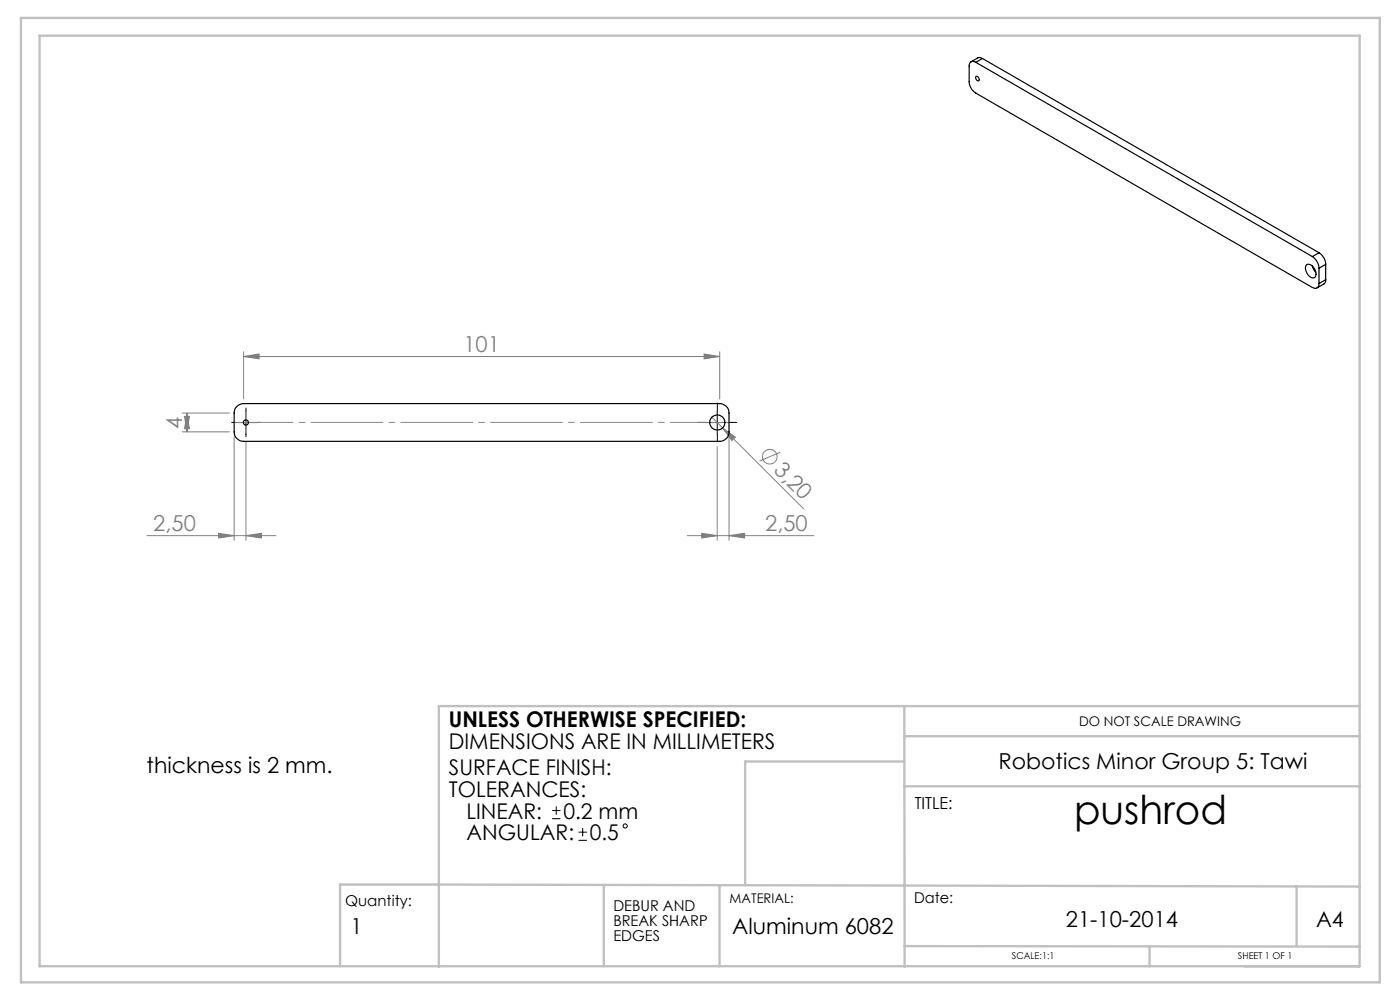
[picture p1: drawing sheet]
<svg xmlns="http://www.w3.org/2000/svg" width="297mm" height="210mm" viewBox="0 0 297 210" stroke-linecap="round" stroke-linejoin="round" font-family="sans-serif">
<g fill="none" stroke="#808080" stroke-width=".21">
<path d="M51.7 75.6l3.3-.5v1zM51.7 74.6v10M51.7 75.6h101M149.4 75.1l3.3 .5-3.3 .5zM152.7 74.6v10M38.7 87.6h10M38.7 91.6h10M39.2 88.3h1l-.5 3.3zM39.7 87.6v4M39.7 87.6l.5 3.3h-1zM49.7 92.6v22M52.2 93.7v20.9"/>
<path d="M151 88.5l19.5 19.4M152.2 94.7v19.9M153.3 90.8l2.7 1.9-.7 .7zM154.7 92.6v22M165.5 95.9l-4.4 1.9M31.2 113.6h27.3M46.4 113.1l3.3 .5-3.3 .5zM52.2 113.6l3.3-.5v1zM145.8 113.6h26.8M148.9 113.1l3.3 .5-3.3 .5zM154.7 113.6l3.3-.5v1z"/>
<circle cx="163.3" cy="96.9" r="1.56"/>
</g>
<g fill="none" stroke="#000" stroke-width=".21">
<path d="M49.7 89.6h5M52.2 87.1v5M149.7 89.6h5M152.2 87.1v5M117.1 173.7h1.8M117.1 171.9h1.8M118 171.1v1.7M122.7 178.3h1.8M122.7 176.5h1.8M123.6 175.6v1.8"/>
<circle cx="132.6" cy="175.2" r=".44"/>
</g>
<path d="M49.7 89.6h-.6M52.2 87.1v-.5M52.2 92.1v.6M54.7 89.6h.5M149.7 89.6h-1.6M152.2 87.1v-1.6M152.2 92.1v1.6M154.7 89.6h1.6" fill="none" stroke="#000" stroke-width=".21" stroke-dasharray="15.2 1.3 1.3 1.3"/>
<path d="M49.7 89.6h105" fill="none" stroke="#808080" stroke-width=".21" stroke-dasharray="15.2 1.3 1.3 1.3" stroke-dashoffset="2.7"/>
<g fill="none" stroke="#c0c0c0" stroke-width=".5">
<path d="M4.4 3.8h288.3v204.6h-288.3zM8.4 7.6h280v197.4h-280zM191.8 149.8l.1 55.3M191.8 156.2h96.6M288.4 149.8h-195.3v55.3M191.8 166.8h96.6M191.8 161.5h-33.7v26.3M128.1 187.7v17.3M152.6 187.7v17.3M275.1 188v12.7M288.4 188.1l-216.3-.5v17.4M191.9 200.7l96.5 .1"/>
<path d="M243.9 200.7v4.3"/>
</g>
<g fill="#808080">
<path d="M153.3 90.8l2.7 1.9-.7 .7z"/>
<path d="M149.4 75.1l3.3 .5-3.3 .5zM51.7 75.6l3.3-.5v1zM154.7 113.6l3.3-.5v1zM148.9 113.1l3.3 .5-3.3 .5z"/>
<path d="M46.4 113.1l3.3 .5-3.3 .5zM52.2 113.6l3.3-.5v1z"/>
<path d="M39.7 87.6l.5 3.3h-1zM39.2 88.3h1l-.5 3.3z"/>
</g>
<g fill="none" stroke="#000" stroke-width=".25">
<path d="M207 13.2a.85 .85 0 0 0-1-.1 .85 .85 0 0 0-.4 .9v3.3a2.97 2.97 0 0 0 1.4 2.4l71.4 41.3a.88 .88 0 0 0 1 .1 .88 .88 0 0 0 .4-1M207 16.3a.55 .55 0 0 1 .6 .2 .55 .55 0 0 1-.1 .7l-.5-.5zM207 13.2l71.4 41.2M208.4 12.4l-.8-.2-1.6 .9M208.4 12.4l-1.4 .8M208.4 12.4l71.4 41.2M277.1 56.3a1.16 1.16 0 0 1 1.7 .6 1.39 1.39 0 0 1 0 2 1.93 1.93 0 0 1-1.9-2.2zM278.4 54.4a3.2 3.2 0 0 1 1.4 2.5M278.4 56.4l.3 .7 .5 .6M279.8 53.6a2.97 2.97 0 0 1 1.4 2.5M279.8 56.9v3.2M279.8 53.6l-1.4 .8"/>
<path d="M281.2 59.3l-.2 .8-1.6 1M281.2 56.1l-1.4 .8M281.2 56.1v3.2M281.2 59.3l-1.4 .8M50 86.5l.6-.5 1.1-.4h101a1.99 1.99 0 0 1 2 2v4a1.99 1.99 0 0 1-2 2h-101a2.05 2.05 0 0 1-2-2v-4z"/>
<circle cx="52.2" cy="89.6" r=".54"/>
<circle cx="152.2" cy="89.6" r="1.59"/>
</g>
<text font-size="8.5" x="227.8" y="174.8">pushrod</text>
<g font-size="4.7" fill="#808080">
<text x="98.3" y="74.6">101</text>
<text x="38.7" y="90.9" transform="rotate(-90 38.7 90.9)">4</text>
<text x="163.9" y="99.9" transform="rotate(45 163.9 99.9)">3,20</text>
<text x="32.5" y="112.6">2,50</text>
<text x="162.3" y="112.6">2,50</text>
</g>
<g font-size="4.7">
<text x="31.1" y="164">thickness is 2 mm.</text>
<text x="211.8" y="163.1">Robotics Minor Group 5: Tawi</text>
<text x="226.1" y="196.6">21-10-2014</text>
<text x="74.4" y="198.1">1</text>
<text x="155.3" y="198.1">Aluminum 6082</text>
</g>
<g font-size="4.6">
<text x="95.2" y="154.3">UNLESS OTHERWISE SPECIFIED:</text>
<text x="95.2" y="158.9">DIMENSIONS ARE IN MILLIMETERS</text>
<text x="95.2" y="164.5">SURFACE FINISH:</text>
<text x="95.2" y="169.1">TOLERANCES:</text>
<text x="98.9" y="173.7">LINEAR:</text>
<text x="119.5" y="173.7">0.2 mm</text>
<text x="99" y="178.2">ANGULAR:</text>
<text x="125.1" y="178.2">0.5</text>
<text x="279.2" y="196.6">A4</text>
</g>
<text font-size="3.5" x="194" y="171.7">TITLE:</text>
<g font-size="3.2">
<text x="193.9" y="191.5">Date:</text>
<text x="73.2" y="192.2">Quantity:</text>
<text x="130.1" y="193.2">DEBUR AND</text>
<text x="130.1" y="196.4">BREAK SHARP</text>
<text x="130.1" y="199.6">EDGES</text>
</g>
<g font-size="2.8">
<text x="228.9" y="153.9">DO NOT SCALE DRAWING</text>
<text x="154.8" y="191.5">MATERIAL:</text>
</g>
<g font-size="2">
<text x="214.7" y="203.5">SCALE:1:1</text>
<text x="262.6" y="203.5">SHEET 1 OF 1</text>
</g>
</svg>
